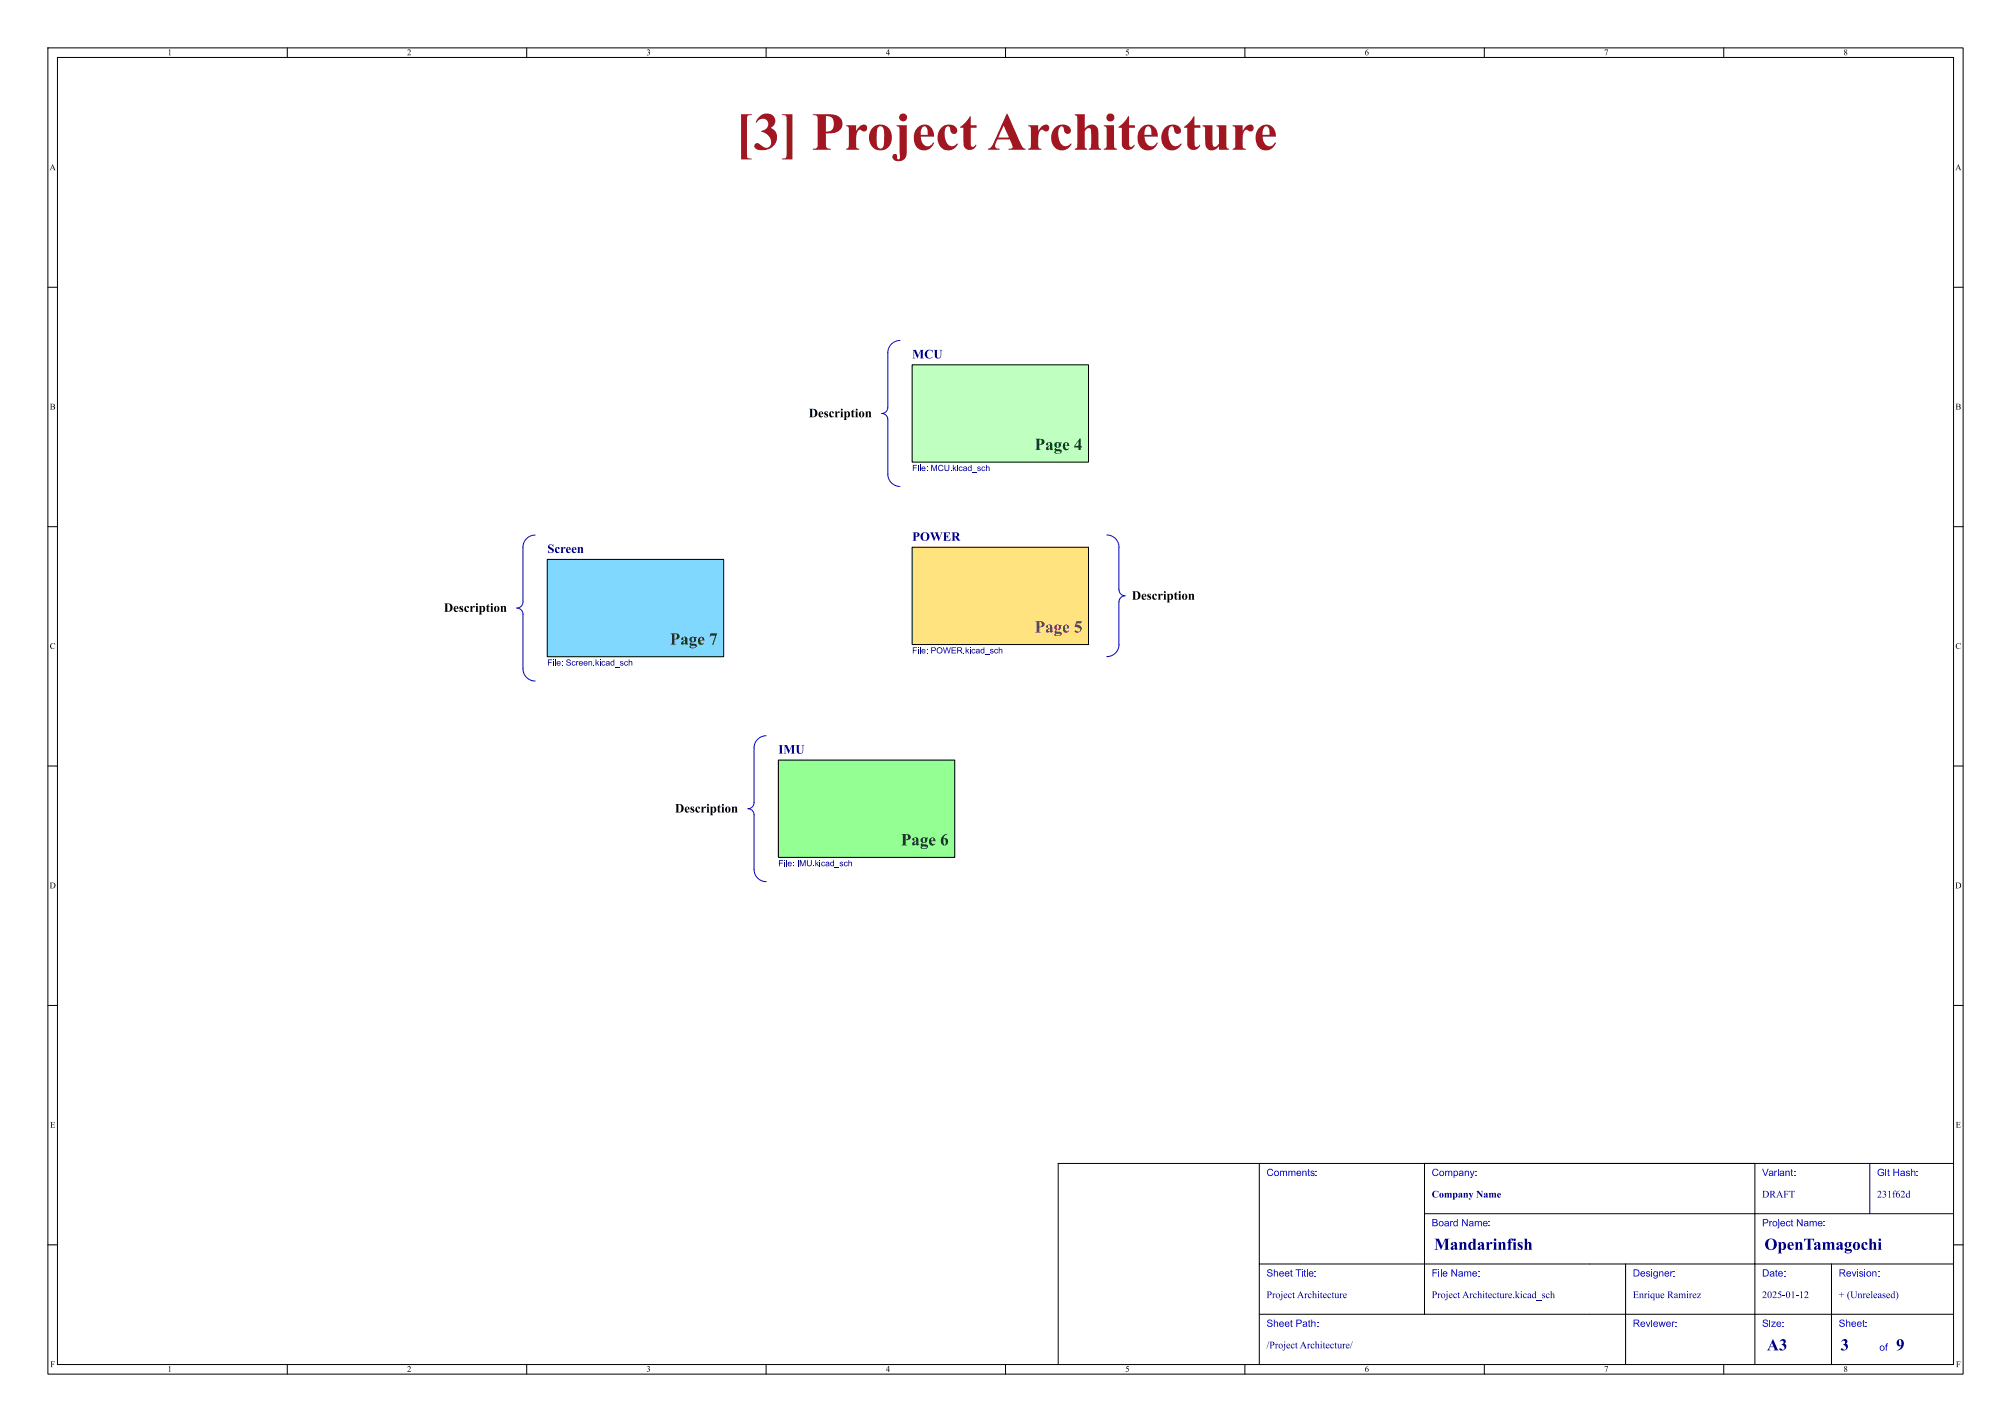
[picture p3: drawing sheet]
<svg xmlns="http://www.w3.org/2000/svg" width="420mm" height="297mm" viewBox="0 0 420 297" stroke-linecap="round" stroke-linejoin="round" font-family="sans-serif">
<g fill="none" stroke="#000" stroke-width=".21">
<path d="M10 10h400v277h-400zM12 12h396v273h-396zM60 10v2M110 10v2M160 10v2M210 10v2M260 10v2M310 10v2M360 10v2M10 60h2M190.5 76.2h36.8v20.3h-36.8zM408 60h2"/>
<path d="M10 110h2M408 110h2M10 160h2M408 160h2M10 210h2M408 210h2M263 243v42M297.5 253.5h110.5M297.5 243v31.5M366.5 243v42M390.5 243v10.5M408 243h-187v42"/>
<path d="M10 260h2M263 274.5h145M263 264h145M339.5 264v21M382.5 264v21M408 260h2M60 285v2M110 285v2M160 285v2M210 285v2M260 285v2M310 285v2"/>
<path d="M360 285v2"/>
</g>
<path d="M190.5 76.2h36.8v20.3h-36.8z" fill="#bfffbf" stroke="#bfffbf" stroke-width=".21"/>
<path d="M162.6 158.8h36.8v20.3h-36.8z" fill="#94ff93" stroke="#94ff93" stroke-width=".21"/>
<path d="M190.5 114.3h36.8v20.3h-36.8z" fill="#ffe37f" stroke="#ffe37f" stroke-width=".21"/>
<path d="M114.3 116.8h36.8v20.4h-36.8z" fill="#81d8ff" stroke="#81d8ff" stroke-width=".21"/>
<g fill="#000084">
<path d="M190.6 97.1h.9v.1h-.7v.4h.6v.2h-.6v.6h-.2z"/>
<path d="M191.7 97.1h.2v.2h-.2z"/>
<path d="M192.1 97.1h.1v1.3h-.1z"/>
<path d="M194.5 97.1h.2l.4 1.1 .4-1.1h.2v1.3h-.2v-1.1l-.3 1.1h-.2l-.4-1.1v1.1h-.1z"/>
<path d="M196.1 97.2l.6-.1 .3 .3-.1 .1a.42 .42 0 0 0-.7-.1 .42 .42 0 0 0 0 .7 .42 .42 0 0 0 .7-.2l.1 .1a.62 .62 0 0 1-.9 .3 .62 .62 0 0 1 0-1.1z"/>
<path d="M197.3 97.1h.1v.7a.34 .34 0 0 0 .4 .4 .34 .34 0 0 0 .3-.4v-.7h.2v.7a.5 .5 0 0 1-.5 .6 .5 .5 0 0 1-.5-.6z"/>
<path d="M199 97.1h.2v.7l.3-.3h.2l-.3 .3 .4 .6h-.2l-.3-.5-.1 .5h-.2z"/>
<path d="M199.9 97.1h.2v.2h-.2z"/>
<path d="M202.2 97.5l.3-.1 .3 .2v-.5h.1v1.3l-.1-.1h-.5l-.2-.3 .2-.1a.3 .3 0 0 0 .4 .3 .3 .3 0 0 0 0-.5l-.3-.1-.1 .3h-.2z"/>
<path d="M205.9 97.1h.2v.5l.3-.2 .2 .2 .1 .8h-.2v-.7l-.2-.1-.2 .1v.7h-.2z"/>
</g>
<path d="M162.6 158.8h36.8v20.3h-36.8z" fill="none" stroke="#000" stroke-width=".21"/>
<g fill="#000084">
<path d="M162.7 179.6h.9v.2h-.7v.4h.6v.1h-.6v.6h-.2z"/>
<path d="M163.8 179.6h.1v.2h-.1z"/>
<path d="M164.2 179.6h.1v1.3h-.1z"/>
<path d="M166.6 179.6h.1v1.3h-.1z"/>
<path d="M167 179.6h.3l.4 1.1 .3-1.1h.2v1.3h-.1v-1l-.4 1h-.1l-.4-1.1v1.1h-.2z"/>
<path d="M168.5 179.6h.2v.8a.34 .34 0 0 0 .3 .4 .34 .34 0 0 0 .4-.4v-.8h.1v.8a.5 .5 0 0 1-.5 .5 .5 .5 0 0 1-.5-.5z"/>
<path d="M170.3 179.6h.1v.8l.4-.4h.2l-.3 .3 .3 .6h-.2l-.3-.4-.1 .4h-.1z"/>
<path d="M171.2 179.6h.1v.2h-.1z"/>
<path d="M173.5 180.1l.3-.1 .2 .1v-.5h.2v1.3l-.2-.1-.4 .1-.2-.3 .1-.1a.3 .3 0 0 0 .5 .3 .3 .3 0 0 0 0-.6l-.3-.1-.2 .4h-.1z"/>
<path d="M177.2 179.6h.1v.5l.3-.1 .3 .1v.8h-.1v-.6l-.2-.2-.2 .1-.1 .7h-.1z"/>
</g>
<path d="M190.5 114.3h36.8v20.3h-36.8z" fill="none" stroke="#000" stroke-width=".21"/>
<g fill="#000084">
<path d="M190.6 135.2h.9v.1h-.7v.4h.6v.2h-.6v.6h-.2z"/>
<path d="M191.7 135.2h.2v.2h-.2z"/>
<path d="M191.7 135.6h.2v.9h-.2z"/>
<path d="M192.1 135.2h.1v1.3h-.1z"/>
<path d="M192.6 135.7l.4-.2 .3 .3v.3h-.7l.1 .2 .6-.1a.44 .44 0 0 1-.6 .3 .44 .44 0 0 1-.3-.6h.7l-.2-.2-.5 .2z"/>
<path d="M193.5 135.6h.2v.1h-.2z"/>
<path d="M193.5 136.3h.2v.2h-.2z"/>
<path d="M194.5 135.2h.5a.39 .39 0 0 1 .5 .4 .39 .39 0 0 1-.5 .4h-.3v.5h-.2v-.7h.6l.2-.2-.2-.2-.4-.1v.5h-.2z"/>
<path d="M195.8 135.4a.63 .63 0 0 1 1 .1 .63 .63 0 0 1-.3 .9 .63 .63 0 0 1-.9-.5h.2a.47 .47 0 0 0 .6 .3 .47 .47 0 0 0 .2-.7 .47 .47 0 0 0-.7-.1l-.1 .5h-.2z"/>
<path d="M196.9 135.2h.2l.3 1.1 .3-1.1h.2l.2 1.1 .3-1.1h.2l-.4 1.3h-.1l-.3-1.1-.4 1.1h-.1z"/>
<path d="M198.7 135.2h1v.1h-.8v.4h.7v.2h-.7v.4h.8v.2h-1z"/>
<path d="M199.9 135.2h.6a.35 .35 0 0 1 .4 .3 .35 .35 0 0 1-.3 .4l.4 .6h-.2l-.5-.6h-.2v.6h-.2v-.7l.7-.1 .2-.2-.2-.1-.5-.1v.5h-.2z"/>
<path d="M201.2 136.3h.2v.2h-.2z"/>
<path d="M201.7 135.2h.1v.7l.4-.3h.2l-.4 .3 .4 .6h-.2l-.3-.5-.1 .5h-.1z"/>
<path d="M202.6 135.2h.1v.2h-.1z"/>
<path d="M202.6 135.6h.1v.9h-.1z"/>
<path d="M203 135.6h.5l.2 .2h-.2a.26 .26 0 0 0-.4 0 .26 .26 0 0 0 .1 .4 .26 .26 0 0 0 .4-.1l.1 .1a.45 .45 0 0 1-.7 .2 .45 .45 0 0 1 0-.8z"/>
<path d="M203.9 135.6h.6l.1 .9-.2-.1-.4 .1-.2-.3h.2a.21 .21 0 0 0 .3 .2 .21 .21 0 0 0 0-.4l-.5 .2 .2-.2 .4-.1-.1-.2-.5 .1z"/>
<path d="M204.9 135.6l.3-.1 .2 .2v-.5h.2v1.3l-.2-.1h-.4l-.2-.3 .1-.1a.3 .3 0 0 0 .5 .3 .3 .3 0 0 0 0-.5l-.3-.1-.2 .3h-.1z"/>
<path d="M205.7 136.7h1v.1h-1z"/>
<path d="M206.8 135.6h.5l.2 .2h-.2a.18 .18 0 0 0-.2-.2 .18 .18 0 0 0-.1 .3h.1a.34 .34 0 0 1 .4 .3 .34 .34 0 0 1-.3 .4 .34 .34 0 0 1-.4-.3l-.1-.1h.2a.2 .2 0 0 0 .2 .2 .2 .2 0 0 0 .2-.3h-.2a.29 .29 0 0 1-.3-.1 .29 .29 0 0 1 0-.4z"/>
<path d="M207.8 135.6h.5l.1 .2h-.1a.26 .26 0 0 0-.4 0 .26 .26 0 0 0 0 .4 .26 .26 0 0 0 .4-.1l.2 .1a.45 .45 0 0 1-.8 .2 .45 .45 0 0 1 .1-.8z"/>
<path d="M208.6 135.2h.1v.5l.3-.2 .3 .2v.8h-.1v-.7l-.2-.1-.2 .1-.1 .7h-.1z"/>
</g>
<path d="M114.3 116.8h36.8v20.4h-36.8z" fill="none" stroke="#000" stroke-width=".21"/>
<g fill="#000084">
<path d="M114.4 137.7h.9v.2h-.7v.4h.6v.1h-.6v.6h-.2z"/>
<path d="M115.5 137.7h.2v.2h-.2z"/>
<path d="M115.9 137.7h.1v1.3h-.1z"/>
<path d="M118.4 137.8h.6l.2 .2-.2 .1a.27 .27 0 0 0-.3-.3 .27 .27 0 0 0-.1 .4l.1 .1a.43 .43 0 0 1 .5 .5 .43 .43 0 0 1-.7 .2l-.3-.3 .2-.1a.31 .31 0 0 0 .3 .3 .31 .31 0 0 0 .3-.4l-.6-.2z"/>
<path d="M124.4 137.7h.1v.8l.4-.4h.2l-.3 .3 .4 .6h-.2l-.3-.5-.2 .5h-.1z"/>
<path d="M125.3 137.7h.1v.2h-.1z"/>
<path d="M127.6 138.2l.3-.1 .2 .1v-.5h.2v1.3l-.2-.1-.4 .1-.2-.4h.2a.3 .3 0 0 0 .4 .3 .3 .3 0 0 0 0-.6l-.3-.1-.1 .4h-.2z"/>
<path d="M131.3 137.7h.2v.5l.2-.1 .3 .1 .1 .8h-.2v-.6l-.2-.2-.2 .1v.7h-.2z"/>
</g>
<path d="M188 71.1a2.54 2.54 0 0 0-2.6 2.6v11.4a1.28 1.28 0 0 1-1.3 1.3 1.28 1.28 0 0 1 1.3 1.2v11.5a2.56 2.56 0 0 0 2.6 2.5M111.8 111.8a2.54 2.54 0 0 0-2.6 2.5v11.4a1.28 1.28 0 0 1-1.3 1.3 1.28 1.28 0 0 1 1.3 1.3v11.4a2.56 2.56 0 0 0 2.6 2.5M231.2 111.7a2.53 2.53 0 0 1 2.5 2.6v8.9a1.28 1.28 0 0 0 1.3 1.2 1.28 1.28 0 0 0-1.3 1.3v8.9a2.51 2.51 0 0 1-2.5 2.5M160 153.7a2.54 2.54 0 0 0-2.5 2.5v11.4a1.28 1.28 0 0 1-1.3 1.3 1.28 1.28 0 0 1 1.3 1.3v11.4a2.56 2.56 0 0 0 2.5 2.6" fill="none" stroke="#0000c2" stroke-width=".21"/>
<g fill="#000">
<circle cx="175.8" cy="85.6" r=".2"/>
<circle cx="178.9" cy="85.6" r=".2"/>
<circle cx="99.6" cy="126.2" r=".2"/>
<circle cx="102.7" cy="126.2" r=".2"/>
<circle cx="243.3" cy="123.7" r=".2"/>
<circle cx="246.4" cy="123.7" r=".2"/>
<circle cx="147.9" cy="168.1" r=".2"/>
<circle cx="151" cy="168.1" r=".2"/>
</g>
<text font-size="11.1" fill="#a21622" x="153.6" y="34.2">[3] ProjectArchitecture</text>
<g font-size="3.5" fill="#143c28">
<text x="216.1" y="94.4">Page4</text>
<text x="139.9" y="135.1">Page7</text>
<text x="188.2" y="177">Page6</text>
</g>
<text font-size="3.5" fill="#644632" x="216.1" y="132.5">Page5</text>
<g font-size="3.5" fill="#00007f">
<text x="299.5" y="261.9">Mandarinfish</text>
<text x="368.5" y="261.9">OpenTamagochi</text>
<text x="369" y="282.9">A3</text>
<text x="384.4" y="282.9">3</text>
<text x="396" y="282.9">9</text>
</g>
<g font-size="2.7" fill="#000084">
<text x="190.5" y="75.2">MCU</text>
<text x="190.5" y="113.3">POWER</text>
<text x="114.3" y="115.8">Screen</text>
<text x="162.6" y="157.7">IMU</text>
</g>
<g font-size="2.7">
<text x="168.9" y="88.2">Description</text>
<text x="92.7" y="128.9">Description</text>
<text x="236.4" y="126.3">Description</text>
<text x="141" y="170.8">Description</text>
</g>
<g font-size="2.1" fill="#00f">
<text x="264.5" y="246.2">Comments:</text>
<text x="299" y="246.2">Company:</text>
<text x="368" y="246.2">Variant:</text>
<text x="392" y="246.2">Git Hash:</text>
<text x="299" y="256.7">Board Name:</text>
<text x="368" y="256.7">Project Name:</text>
<text x="264.5" y="267.2">Sheet Title:</text>
<text x="299" y="267.2">File Name:</text>
<text x="341" y="267.2">Designer:</text>
<text x="368" y="267.2">Date:</text>
<text x="384" y="267.2">Revision:</text>
<text x="264.5" y="277.7">Sheet Path:</text>
<text x="341" y="277.7">Reviewer:</text>
<text x="368" y="277.7">Size:</text>
<text x="384" y="277.7">Sheet:</text>
<text x="392.5" y="282.7">of</text>
</g>
<g font-size="2.1" fill="#00007f">
<text x="299" y="250.7">CompanyName</text>
<text x="368" y="250.7">DRAFT</text>
<text x="392" y="250.7">231f62d</text>
<text x="264.5" y="271.7">ProjectArchitecture</text>
<text x="299" y="271.7">ProjectArchitecture.kicad_sch</text>
<text x="341" y="271.7">EnriqueRamirez</text>
<text x="368" y="271.7">2025-01-12</text>
<text x="384" y="271.7">+ (Unreleased)</text>
<text x="264.5" y="282.2">/ProjectArchitecture/</text>
</g>
<g font-size="1.8">
<text x="35" y="12">1</text>
<text x="85" y="12">2</text>
<text x="135" y="12">3</text>
<text x="185" y="12">4</text>
<text x="235" y="12">5</text>
<text x="285" y="12">6</text>
<text x="335" y="12">7</text>
<text x="385" y="12">8</text>
<text x="10.3" y="36">A</text>
<text x="408.3" y="36">A</text>
<text x="10.4" y="86">B</text>
<text x="408.4" y="86">B</text>
<text x="10.4" y="136">C</text>
<text x="408.4" y="136">C</text>
<text x="10.3" y="186">D</text>
<text x="408.3" y="186">D</text>
<text x="10.4" y="236">E</text>
<text x="408.4" y="236">E</text>
<text x="10.5" y="286">F</text>
<text x="35" y="287">1</text>
<text x="85" y="287">2</text>
<text x="135" y="287">3</text>
<text x="185" y="287">4</text>
<text x="235" y="287">5</text>
<text x="285" y="287">6</text>
<text x="335" y="287">7</text>
<text x="385" y="287">8</text>
<text x="408.5" y="286">F</text>
</g>
<g font-size="1.8" fill="#000084">
<text x="190.5" y="99.1">File: MCU.kicad_sch</text>
<text x="114.3" y="139.7">File: Screen.kicad_sch</text>
<text x="162.6" y="181.6">File: IMU.kicad_sch</text>
</g>
</svg>
